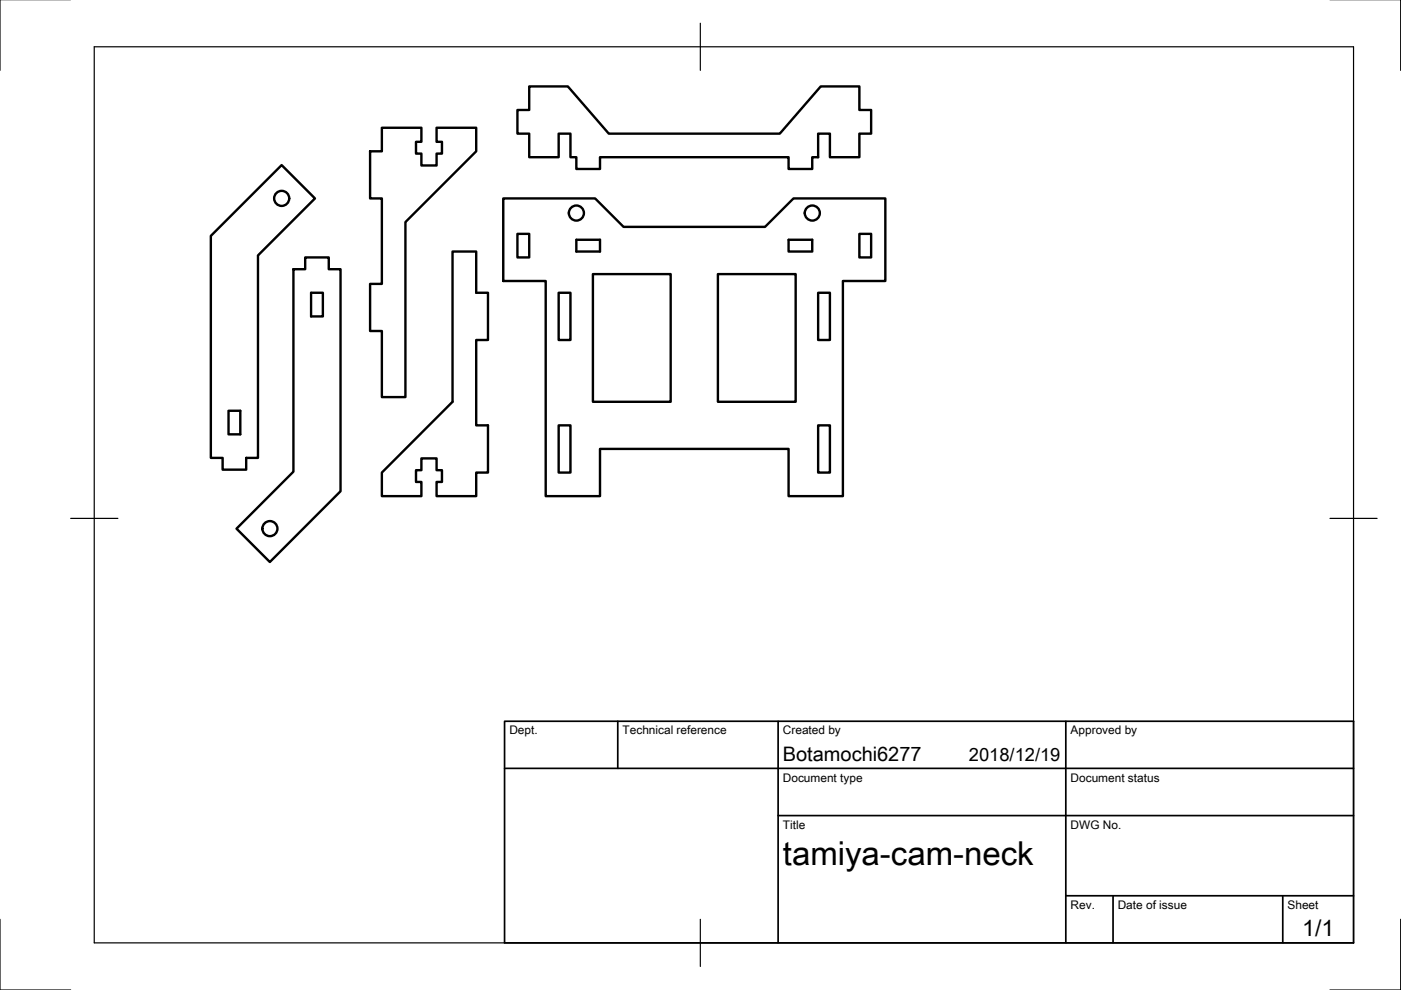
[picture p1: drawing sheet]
<svg xmlns="http://www.w3.org/2000/svg" width="297mm" height="210mm" viewBox="0 0 297 210" stroke-linecap="round" stroke-linejoin="round" font-family="sans-serif">
<g fill="none" stroke="#000" stroke-width=".51">
<path d="M112.2 18.3h8.2l8.7 10h36.2l8.7-10h8.2v5h2.5v5h-2.5v5h-6.2v-5h-2.5v5h-1.3v2.5h-5v-2.5h-40v2.5h-5v-2.5h-1.3v-5h-2.5v5h-6.2v-5h-2.5v-5h2.5zM81 27.1h8.3v3h-1.1v2.5h1.1v2.5h3.3v-2.5h1.1v-2.5h-1.1v-3h8.4v5l-15 15v37.1h-5v-14h-2.5v-10h2.5v-18.1h-2.5v-10h2.5zM44.7 50l15-15 7.1 7.1-12.1 12.1v42.9h-2.5v2.5h-5v-2.5h-2.5zM64.7 54.6h5v2.5h2.5v47.1l-15 15-7.1-7.1 12.1-12.1v-42.9h2.5zM95.9 53.3h5.1v8.8h2.5v10h-2.5v18.1h2.5v10h-2.5v5h-8.4v-3h1.1v-2.5h-1.1v-2.5h-3.3v2.5h-1.1v2.5h1.1v3h-8.3v-5l14.9-15zM106.7 42.1h19.5l6 6h30l6-6h19.5v17.5h-9v45.6h-11.5v-10h-40v10h-11.5v-45.6h-9zM109.7 49.6h2.5v5h-2.5zM122.2 50.8h5v2.5h-5zM125.7 58.1h16.5v27.1h-16.5zM152.2 58.1h16.5v27.1h-16.5zM167.2 50.8h5v2.5h-5zM182.2 49.6h2.5v5h-2.5z"/>
<path d="M66 62.1h2.5v5h-2.5zM118.4 62.1h2.5v10h-2.5zM173.5 62.1h2.5v10h-2.5zM48.5 87.1h2.4v5h-2.4zM118.4 90.2h2.5v10h-2.5zM173.5 90.2h2.5v10h-2.5z"/>
<circle cx="59.7" cy="42.1" r="1.6"/>
<circle cx="122.2" cy="45.2" r="1.6"/>
<circle cx="172.2" cy="45.2" r="1.6"/>
<circle cx="57.2" cy="112.1" r="1.6"/>
</g>
<path d="M0 -.1v15M297 -.1v15M20 9.9h267v190h-267zM148.5 4.9v10M15 109.9h10M282 109.9h10M0 194.9v15h15M148.5 194.9v10M297 194.9v15h-15" fill="none" stroke="#000" stroke-width=".25"/>
<path d="M107 152.9h180v47h-180zM131 152.9v10M165 152.9v47M226 152.9v47M107 162.9h180M165 172.9h122M226 189.9h61M236 189.9v10M272 189.9v10" fill="none" stroke="#000" stroke-width=".36"/>
<text font-size="7" x="166" y="183.4">tamiya-cam-neck</text>
<text font-size="4.9" x="276.1" y="198.5">1/1</text>
<text font-size="4.2" x="166" y="161.4">Botamochi6277</text>
<text font-size="3.9" x="205.4" y="161.4">2018/12/19</text>
<g font-size="2.5">
<text x="108" y="155.7">Dept.</text>
<text x="132" y="155.7">Technical reference</text>
<text x="166" y="155.7">Created by</text>
<text x="227" y="155.7">Approved by</text>
<text x="166" y="165.7">Document type</text>
<text x="227" y="165.7">Document status</text>
<text x="166" y="175.7">Title</text>
<text x="227" y="175.7">DWG No.</text>
<text x="227" y="192.7">Rev.</text>
<text x="237" y="192.7">Date of issue</text>
<text x="273" y="192.7">Sheet</text>
</g>
</svg>
